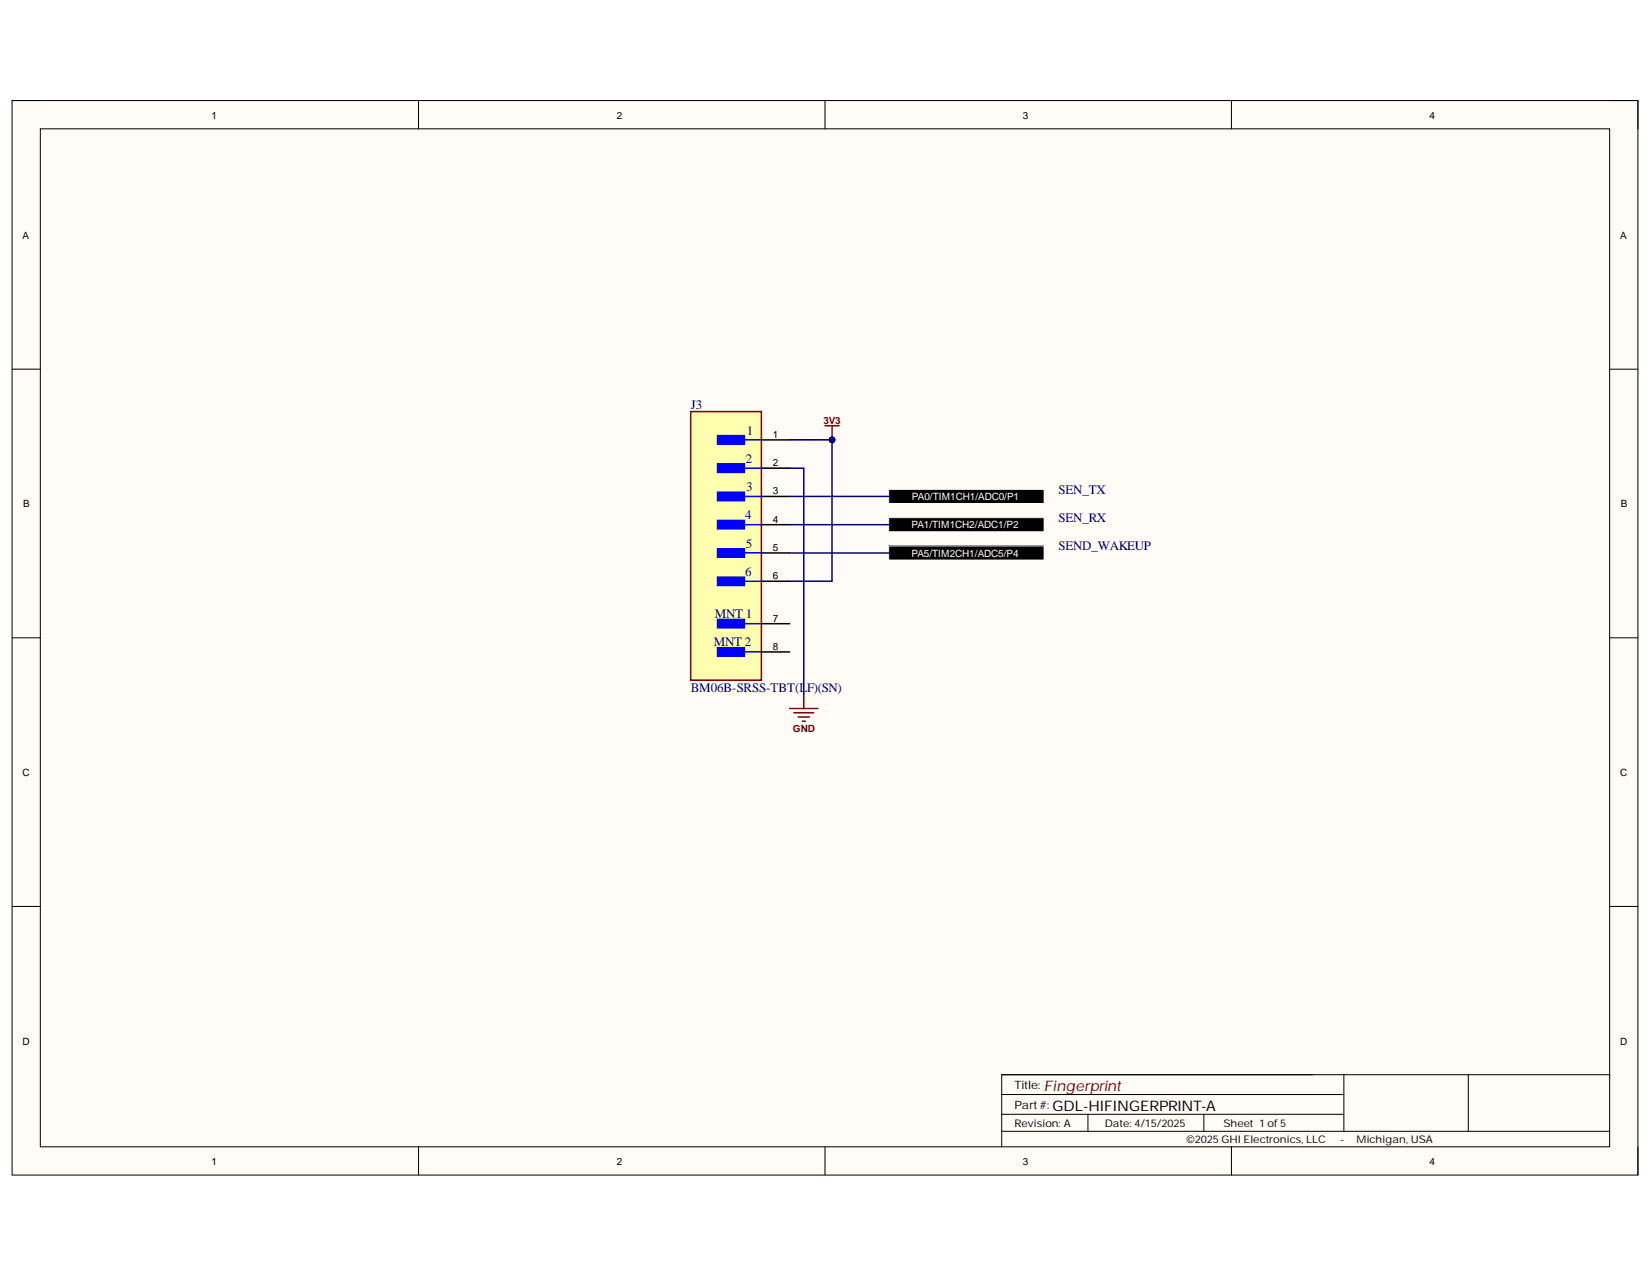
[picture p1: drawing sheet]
<svg xmlns="http://www.w3.org/2000/svg" width="279mm" height="216mm" viewBox="0 0 279 216" stroke-linecap="round" stroke-linejoin="round" font-family="sans-serif">
<path d="M2 17h275v181.7h-275z" fill-rule="evenodd" fill="#fffcf8"/>
<path d="M2 17h275v181.7h-275z" fill="none" stroke="#000" stroke-width=".17"/>
<path d="M6.8 21.8h265.4v172.1h-265.4z" fill-rule="evenodd" fill="#fffcf8"/>
<g fill="none" stroke="#000" stroke-width=".17">
<path d="M2 17h4.8M70.8 17v4.8M139.5 17v4.8M208.3 17v4.8M272.2 17h4.8v4.8M6.8 21.8h265.4v172.1h-265.4zM2 62.4h4.8M272.2 62.4h4.8M2 107.8h4.8M272.2 107.8h4.8M2 153.3h4.8M272.2 153.3h4.8"/>
<path d="M70.8 193.9v4.8M139.5 193.9v4.8M169.4 188.4h57.9M169.4 191.3h102.8M169.4 185.1h57.9M184 188.4v2.9M203.6 188.4v2.9M208.3 193.9v4.8M227.3 181.7v9.6M248.3 181.7v9.6M272.2 181.9v-.2h-102.8v12.2M277 193.9v4.8"/>
</g>
<path d="M116.8 69.6h12v45.4h-12z" fill-rule="evenodd" fill="#ffffb0"/>
<path d="M116.8 69.6h12v45.4h-12z" fill="none" stroke="#800000" stroke-width=".25"/>
<path d="M121.4 73.7h4.5v1.4h-4.5z" fill-rule="evenodd" fill="#00f"/>
<path d="M121.4 73.7h4.5v1.4h-4.5zM123.5 74.4h5.3" fill="none" stroke="#00f" stroke-width=".25"/>
<path d="M121.4 78.4h4.5v1.5h-4.5z" fill-rule="evenodd" fill="#00f"/>
<path d="M121.4 78.4h4.5v1.5h-4.5zM123.5 79.1h5.3" fill="none" stroke="#00f" stroke-width=".25"/>
<path d="M121.4 83.2h4.5v1.4h-4.5z" fill-rule="evenodd" fill="#00f"/>
<path d="M121.4 83.2h4.5v1.4h-4.5zM123.5 83.9h5.3" fill="none" stroke="#00f" stroke-width=".25"/>
<path d="M121.4 88h4.5v1.4h-4.5z" fill-rule="evenodd" fill="#00f"/>
<path d="M121.4 88h4.5v1.4h-4.5zM123.5 88.7h5.3" fill="none" stroke="#00f" stroke-width=".25"/>
<path d="M121.4 92.8h4.5v1.4h-4.5z" fill-rule="evenodd" fill="#00f"/>
<path d="M121.4 92.8h4.5v1.4h-4.5zM123.5 93.5h5.3" fill="none" stroke="#00f" stroke-width=".25"/>
<path d="M121.4 97.6h4.5v1.4h-4.5z" fill-rule="evenodd" fill="#00f"/>
<path d="M121.4 97.6h4.5v1.4h-4.5zM123.5 98.3h5.3" fill="none" stroke="#00f" stroke-width=".25"/>
<path d="M121.4 104.7h4.5v1.5h-4.5z" fill-rule="evenodd" fill="#00f"/>
<path d="M121.4 104.7h4.5v1.5h-4.5zM123.5 105.4h5.3" fill="none" stroke="#00f" stroke-width=".25"/>
<path d="M121.4 109.5h4.5v1.4h-4.5z" fill-rule="evenodd" fill="#00f"/>
<path d="M121.4 109.5h4.5v1.4h-4.5zM123.5 110.2h5.3" fill="none" stroke="#00f" stroke-width=".25"/>
<path d="M128.8 74.4h4.8M128.8 79.1h4.8M128.8 83.9h4.8M128.8 88.7h4.8M128.8 93.5h4.8M128.8 98.3h4.8M128.8 105.4h4.8M128.8 110.2h4.8" fill="none" stroke="#000" stroke-width=".25"/>
<path d="M139.5 72h2.4M140.7 72v2.4" fill="none" stroke="#800000" stroke-width=".25"/>
<circle cx="140.7" cy="74.4" r=".48" fill="#000080"/>
<circle cx="140.7" cy="74.4" r=".48" fill="none" stroke="#000080" stroke-width=".17"/>
<path d="M133.6 119.8h4.7M135.9 117.4v2.4M134.3 120.5h3.3M135 121.2h1.9M135.7 121.9h.5" fill="none" stroke="#800000" stroke-width=".25"/>
<g fill="#000">
<path d="M150.3 82.7h26.3v2.4h-26.3z" fill-rule="evenodd"/>
<path d="M150.3 87.5h26.3v2.4h-26.3z" fill-rule="evenodd"/>
<path d="M150.3 92.3h26.3v2.4h-26.3z" fill-rule="evenodd"/>
</g>
<path d="M150.3 82.7h26.3v2.4h-26.3zM150.3 87.5h26.3v2.4h-26.3zM150.3 92.3h26.3v2.4h-26.3z" fill="none" stroke="#fff" stroke-width=".17"/>
<path d="M133.6 74.4h7.1" fill="none" stroke="#000080" stroke-width=".25"/>
<circle cx="140.7" cy="74.4" r=".48" fill="#000080"/>
<circle cx="140.7" cy="74.4" r=".48" fill="none" stroke="#000080" stroke-width=".17"/>
<path d="M133.6 79.1h2.3v38.3M140.7 74.4v23.9h-7.1M133.6 83.9h16.7M133.6 88.7h16.7M133.6 93.5h16.7" fill="none" stroke="#000080" stroke-width=".25"/>
<circle cx="140.7" cy="74.4" r=".48" fill="#000080"/>
<circle cx="140.7" cy="74.4" r=".48" fill="none" stroke="#000080" stroke-width=".17"/>
<text font-size="2.5" fill="#800000" x="176.6" y="184.4">Fingerprint</text>
<text font-size="2.5" x="178" y="187.8">GDL-HIFINGERPRINT-A</text>
<g font-size="2.2" fill="#000080">
<text x="116.8" y="69.2">J3</text>
<text x="126.3" y="73.5">1</text>
<text x="126.1" y="78.2">2</text>
<text x="126.2" y="83.1">3</text>
<text x="179" y="83.5">SEN_TX</text>
<text x="126.1" y="87.8">4</text>
<text x="179" y="88.3">SEN_RX</text>
<text x="126.1" y="92.6">5</text>
<text x="179" y="93">SEND_WAKEUP</text>
<text x="126.1" y="97.3">6</text>
<text x="120.9" y="104.5">MNT 1</text>
<text x="120.7" y="109.3">MNT 2</text>
<text x="116.8" y="117">BM06B-SRSS-TBT(LF)(SN)</text>
</g>
<g font-size="1.9">
<text x="171.6" y="184.1">Title:</text>
<text x="171.6" y="187.5">Part#:</text>
</g>
<g font-size="1.8">
<text x="171.6" y="190.5">Revision: A</text>
<text x="186.9" y="190.5">Date: 4/15/2025</text>
<text x="206.9" y="190.5">Sheet 1 of5</text>
<text x="200.7" y="193.3">©2025GHI Electronics, LLC</text>
<text x="226.7" y="193.3">-</text>
<text x="229.4" y="193.3">Michigan, USA</text>
</g>
<g font-size="1.7">
<text x="35.8" y="20">1</text>
<text x="104.3" y="20">2</text>
<text x="173" y="20">3</text>
<text x="241.8" y="20">4</text>
<text x="3.8" y="40.3">A</text>
<text x="274" y="40.3">A</text>
<text x="130.7" y="74">1</text>
<text x="130.7" y="78.8">2</text>
<text x="130.7" y="83.6">3</text>
<text x="3.9" y="85.8">B</text>
<text x="130.7" y="88.4">4</text>
<text x="274.1" y="85.8">B</text>
<text x="130.7" y="93.2">5</text>
<text x="130.7" y="97.9">6</text>
<text x="130.7" y="105.1">7</text>
<text x="130.7" y="109.9">8</text>
<text x="3.8" y="131.2">C</text>
<text x="274" y="131.2">C</text>
<text x="3.8" y="176.6">D</text>
<text x="274" y="176.6">D</text>
<text x="35.8" y="196.9">1</text>
<text x="104.3" y="196.9">2</text>
<text x="173" y="196.9">3</text>
<text x="241.8" y="196.9">4</text>
</g>
<g font-size="1.7" fill="#800000">
<text x="139.2" y="71.6">3V3</text>
<text x="134.1" y="123.7">GND</text>
</g>
<g font-size="1.7" fill="#fff">
<text x="154.1" y="89.3">PA1/TIM1CH2/ADC1/P2</text>
<text x="154.2" y="84.6">PA0/TIM1CH1/ADC0/P1</text>
<text x="154.1" y="94.1">PA5/TIM2CH1/ADC5/P4</text>
</g>
</svg>
